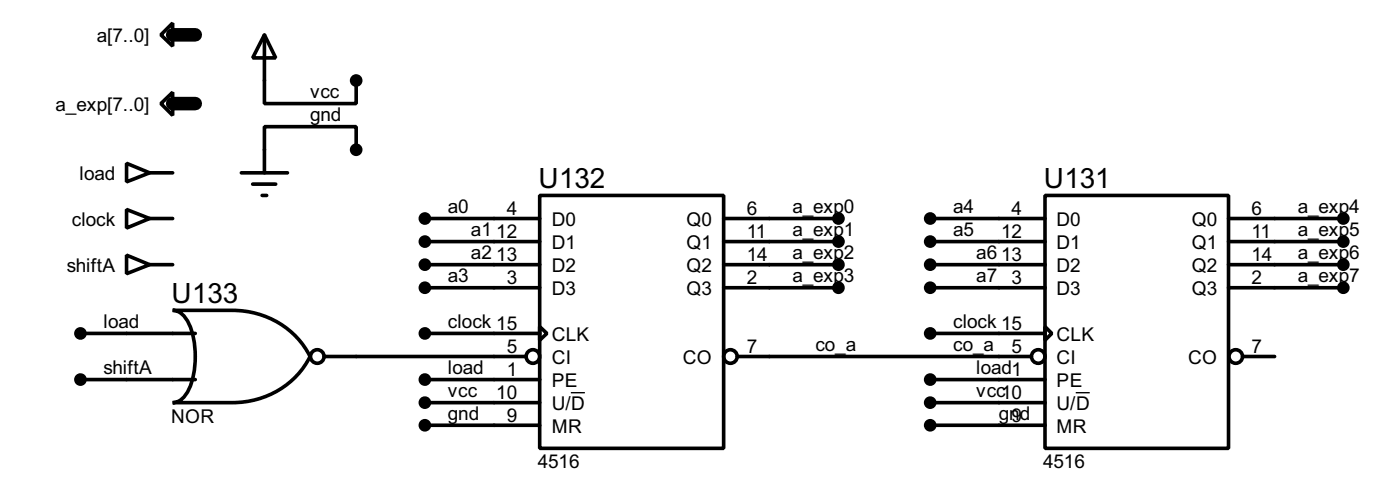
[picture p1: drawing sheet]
<svg xmlns="http://www.w3.org/2000/svg" width="155mm" height="53mm" viewBox="0 0 155 53" stroke-linecap="round" stroke-linejoin="round" font-family="sans-serif">
<g fill="none" stroke="#000" stroke-width=".4">
<path d="M14 18.1l2.6 1-2.6 1zM16.6 19.1h2.5M17.8 3.9l1.3-1.3v2.5zM17.8 11.5l1.3-1.3v2.6zM26.7 19.1h5.1M29.3 3.9l1.2 2.5h-2.5zM29.3 3.9v7.6h10.1v-2.6M39.4 16.6v-2.6h-10.1v5.1M8.9 36.9h12.7M14 23.2l2.6 1-2.6 1zM14 28.2l2.6 1.1-2.6 1zM16.6 24.2h2.5"/>
<path d="M16.6 29.3h2.5M19.1 34.3h6.6a9.5 9.5 0 0 1 8.6 5.1 9.5 9.5 0 0 1-8.6 5.1h-6.6a2.17 2.17 0 0 0 1.8-1.5 9.8 9.8 0 0 0 0-7.2 2.17 2.17 0 0 0-1.8-1.5zM28 20.4h2.5M29 21.6h.5M35.9 39.4h22.3M47 24.2h12.7M47 26.7h12.7M47 29.3h12.7M47 31.8h12.7M47 36.9h12.7M59.7 21.6h20.4v28h-20.4zM59.7 36.1l.8 .8-.8 .7z"/>
<path d="M80.1 24.2h12.7M80.1 26.7h12.7M80.1 29.3h12.7M80.1 31.8h12.7M81.6 39.4h32.5M102.9 24.2h12.7M102.9 26.7h12.7M102.9 29.3h12.7M102.9 31.8h12.7M102.9 36.9h12.7M115.6 21.6h20.3v28h-20.3zM115.6 36.1l.8 .8-.8 .7z"/>
<path d="M135.9 24.2h12.7M135.9 26.7h12.7M135.9 29.3h12.7M135.9 31.8h12.7M137.5 39.4h3.5M8.9 42h12.7M47 42h12.7M47 44.5h12.7M47 47h12.7M102.9 42h12.7M102.9 44.5h12.7M102.9 47h12.7"/>
<circle cx="35.1" cy="39.4" r=".75"/>
<circle cx="58.9" cy="39.4" r=".75"/>
<circle cx="80.8" cy="39.4" r=".75"/>
<circle cx="114.8" cy="39.4" r=".75"/>
<circle cx="136.7" cy="39.4" r=".75"/>
</g>
<path d="M63.2 43.4h1.5M119 43.4h1.6" fill="none" stroke="#000" stroke-width=".15"/>
<g fill="#000" stroke="#000" stroke-width=".4">
<circle cx="39.4" cy="16.6" r=".5"/>
<circle cx="39.4" cy="8.9" r=".5"/>
<circle cx="8.9" cy="36.9" r=".5"/>
<circle cx="47" cy="24.2" r=".5"/>
<circle cx="47" cy="36.9" r=".5"/>
<circle cx="47" cy="26.7" r=".5"/>
<circle cx="47" cy="29.3" r=".5"/>
<circle cx="47" cy="31.8" r=".5"/>
<circle cx="92.7" cy="24.2" r=".5"/>
<circle cx="92.7" cy="31.8" r=".5"/>
<circle cx="92.7" cy="29.3" r=".5"/>
<circle cx="92.7" cy="26.7" r=".5"/>
<circle cx="102.9" cy="24.2" r=".5"/>
<circle cx="102.9" cy="36.9" r=".5"/>
<circle cx="102.9" cy="29.3" r=".5"/>
<circle cx="102.9" cy="31.8" r=".5"/>
<circle cx="102.9" cy="26.7" r=".5"/>
<circle cx="148.6" cy="24.2" r=".5"/>
<circle cx="148.6" cy="31.8" r=".5"/>
<circle cx="148.6" cy="26.7" r=".5"/>
<circle cx="148.6" cy="29.3" r=".5"/>
<circle cx="8.9" cy="42" r=".5"/>
<circle cx="47" cy="47" r=".5"/>
<circle cx="47" cy="42" r=".5"/>
<circle cx="47" cy="44.5" r=".5"/>
<circle cx="102.9" cy="47" r=".5"/>
<circle cx="102.9" cy="44.5" r=".5"/>
<circle cx="102.9" cy="42" r=".5"/>
</g>
<path d="M19.1 3.9h2.5M19.1 11.5h2.5" fill="none" stroke="#000" stroke-width="1.5"/>
<g font-size="3.5">
<text x="59.6" y="20.8">U132</text>
<text x="115.5" y="20.8">U131</text>
<text x="19" y="33.5">U133</text>
</g>
<g font-size="2.4">
<text x="10.7" y="4.7">a[7..0]</text>
<text x="34.3" y="10.8">vcc</text>
<text x="6.2" y="12.3">a_exp[7..0]</text>
<text x="34.3" y="13.4">gnd</text>
<text x="8.8" y="19.9">load</text>
<text x="49.6" y="23.5">a0</text>
<text x="56.1" y="23.8">4</text>
<text x="82.6" y="23.8">6</text>
<text x="87.7" y="23.5">a_exp0</text>
<text x="105.5" y="23.5">a4</text>
<text x="111.9" y="23.8">4</text>
<text x="138.5" y="23.8">6</text>
<text x="143.6" y="23.5">a_exp4</text>
<text x="8" y="25">clock</text>
<text x="52.1" y="26.1">a1</text>
<text x="52.1" y="28.7">a2</text>
<text x="54.9" y="26.3">12</text>
<text x="54.9" y="28.9">13</text>
<text x="61" y="25">D0</text>
<text x="61" y="27.5">D1</text>
<text x="75.9" y="25">Q0</text>
<text x="75.9" y="27.5">Q1</text>
<text x="82.6" y="26.3">11</text>
<text x="82.6" y="28.9">14</text>
<text x="87.7" y="26.1">a_exp1</text>
<text x="87.7" y="28.7">a_exp2</text>
<text x="105.5" y="26.1">a5</text>
<text x="108" y="28.7">a6</text>
<text x="110.8" y="26.3">12</text>
<text x="110.8" y="28.9">13</text>
<text x="116.9" y="25">D0</text>
<text x="116.9" y="27.5">D1</text>
<text x="131.8" y="25">Q0</text>
<text x="131.8" y="27.5">Q1</text>
<text x="138.5" y="26.3">11</text>
<text x="138.5" y="28.9">14</text>
<text x="143.6" y="26.1">a_exp5</text>
<text x="143.6" y="28.7">a_exp6</text>
<text x="7.4" y="30.1">shiftA</text>
<text x="49.6" y="31.2">a3</text>
<text x="56.1" y="31.4">3</text>
<text x="61" y="30.1">D2</text>
<text x="61" y="32.6">D3</text>
<text x="75.9" y="30.1">Q2</text>
<text x="75.9" y="32.6">Q3</text>
<text x="82.6" y="31.4">2</text>
<text x="87.7" y="31.2">a_exp3</text>
<text x="108" y="31.2">a7</text>
<text x="111.9" y="31.4">3</text>
<text x="116.9" y="30.1">D2</text>
<text x="116.9" y="32.6">D3</text>
<text x="131.8" y="30.1">Q2</text>
<text x="131.8" y="32.6">Q3</text>
<text x="138.5" y="31.4">2</text>
<text x="143.6" y="31.2">a_exp7</text>
<text x="11.5" y="36.3">load</text>
<text x="11.5" y="41.4">shiftA</text>
<text x="49.6" y="36.3">clock 15</text>
<text x="49.6" y="41.4">load</text>
<text x="56.1" y="39">5</text>
<text x="56.1" y="41.6">1</text>
<text x="61" y="37.7">CLK</text>
<text x="61" y="40.2">CI</text>
<text x="75.5" y="40.2">CO</text>
<text x="82.6" y="39">7</text>
<text x="90.2" y="38.8">co_a</text>
<text x="105.5" y="36.3">clock 15</text>
<text x="105.5" y="38.8">co_a</text>
<text x="108" y="41.4">load1</text>
<text x="111.9" y="39">5</text>
<text x="116.9" y="37.7">CLK</text>
<text x="116.9" y="40.2">CI</text>
<text x="131.4" y="40.2">CO</text>
<text x="138.5" y="39">7</text>
<text x="18.9" y="46.7">NOR</text>
<text x="49.6" y="43.9">vcc</text>
<text x="49.6" y="46.4">gnd</text>
<text x="54.9" y="44.1">10</text>
<text x="56.1" y="46.6">9</text>
<text x="61" y="42.8">PE</text>
<text x="61" y="45.3">U/D</text>
<text x="61" y="47.8">MR</text>
<text x="108" y="43.9">vcc10</text>
<text x="110.5" y="46.4">gn9d</text>
<text x="116.9" y="42.8">PE</text>
<text x="116.9" y="45.3">U/D</text>
<text x="116.9" y="47.8">MR</text>
<text x="59.5" y="51.8">4516</text>
<text x="115.4" y="51.8">4516</text>
</g>
</svg>
